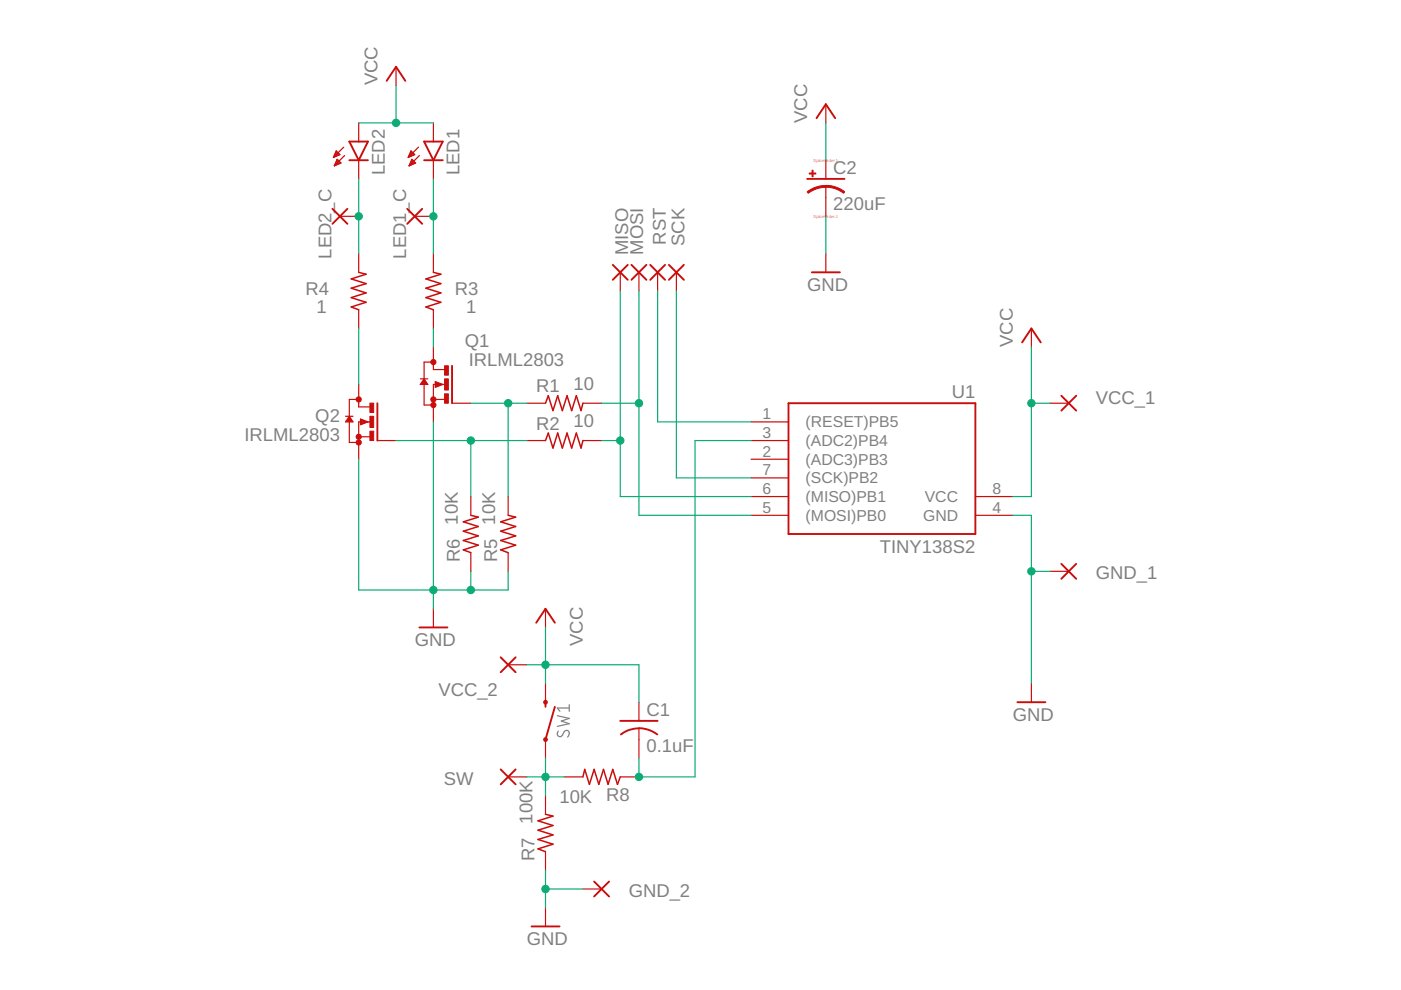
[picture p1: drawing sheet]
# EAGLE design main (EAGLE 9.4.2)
Assembly variants: Main

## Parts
C1  0.1uF  C-USC0805  [C0805]
C2  220uF  CPOL-USE2,5-6E  [E2,5-6E]
GND_1  1,6/0,9  [1,6/0,9]
GND_2  1,6/0,9  [1,6/0,9]
LED1  Z-POWER-LED  [Z-POWER-LED-PCB-TYPE]  (not fitted in variant Main)
LED1_C  1,6/0,9  [1,6/0,9]
LED2  Z-POWER-LED  [Z-POWER-LED-PCB-TYPE]  (not fitted in variant Main)
LED2_C  1,6/0,9  [1,6/0,9]
MISO  1,6/0,9  [1,6/0,9]
MOSI  1,6/0,9  [1,6/0,9]
Q1  IRLML2803  [SOT23]
Q2  IRLML2803  [SOT23]
R1  10  R-US_R0805  [R0805]
R2  10  R-US_R0805  [R0805]
R3  1  R-US_0309/10  [0309/10]
R4  1  R-US_0309/10  [0309/10]
R5  10K  R-US_R0805  [R0805]
R6  10K  R-US_R0805  [R0805]
R7  100K  R-US_R0805  [R0805]
R8  10K  R-US_R0805  [R0805]
RST  1,6/0,9  [1,6/0,9]
SCK  1,6/0,9  [1,6/0,9]
SW  1,6/0,9  [1,6/0,9]
SW1  MOMENTARY-SWITCH-SPST-PTH-6.0MM  [TACTILE_SWITCH_PTH_6.0MM]  (not fitted in variant Main)
U1  TINY138S2  [SO08]
VCC_1  1,6/0,9  [1,6/0,9]
VCC_2  1,6/0,9  [1,6/0,9]

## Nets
GND: C2.- GND_1.1(P) GND_2.1(P) Q1.2(S) Q2.2(S) R5.1 R6.1 R7.1 U1.4(GND)
LED1_C: LED1.C LED1_C.1(P) R3.2
LED2_C: LED2.C LED2_C.1(P) R4.2
MISO: MISO.1(P) R2.2 U1.6((MISO)PB1)
MOSI: MOSI.1(P) R1.2 U1.5((MOSI)PB0)
PB4: C1.2 R8.1 U1.3((ADC2)PB4)
Q1_D: Q1.3(D) R3.1
Q1_G: Q1.1(G) R1.1 R5.2
Q2_D: Q2.3(D) R4.1
Q2_G: Q2.1(G) R2.1 R6.2
RESET: RST.1(P) U1.1((RESET)PB5)
SCK: SCK.1(P) U1.7((SCK)PB2)
SW1: R7.2 R8.2 SW1.1 SW.1(P)
VCC: C1.1 C2.+ LED1.A LED2.A SW1.3 U1.8(VCC) VCC_1.1(P) VCC_2.1(P)
Unconnected: U1.2((ADC3)PB3)

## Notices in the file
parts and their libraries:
SparkFun-Switches: Licensing: Creative Commons ShareAlike 4.0 International - https://creativecommons.org/licenses/by-sa/4.0
